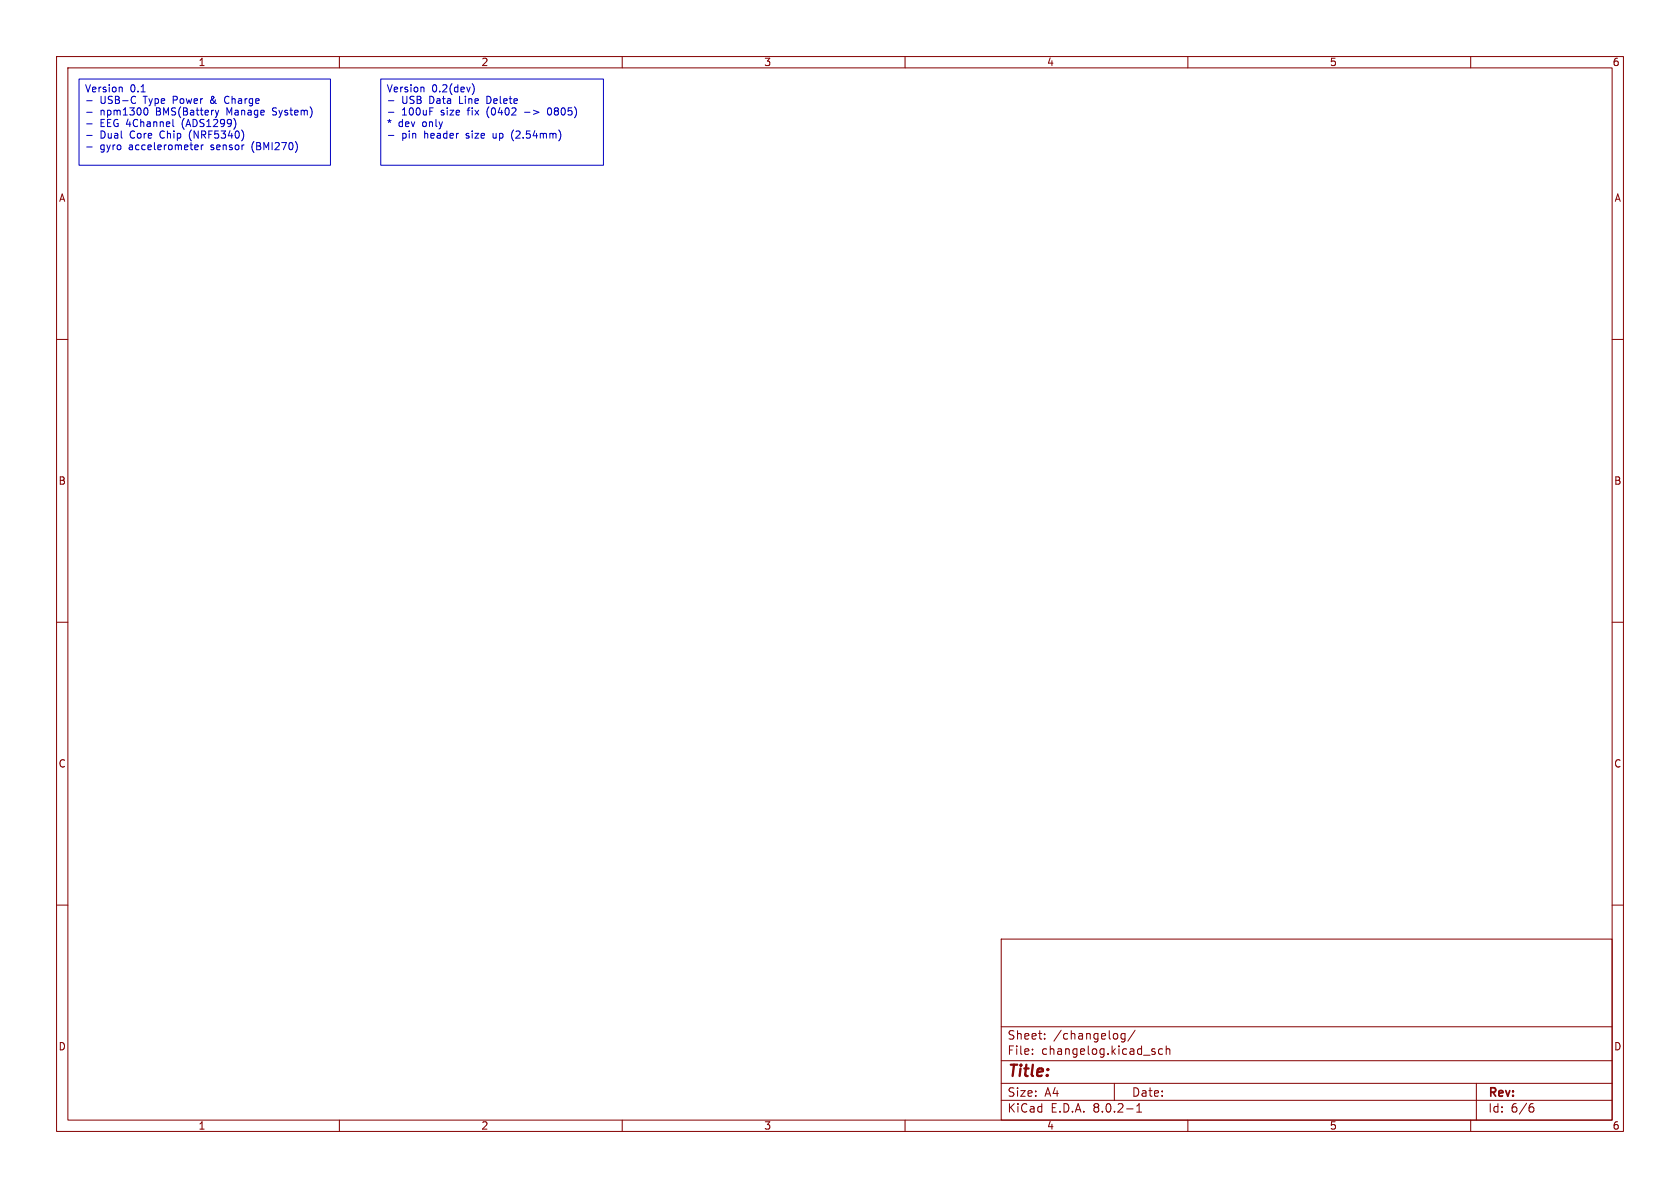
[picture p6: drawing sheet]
<svg xmlns="http://www.w3.org/2000/svg" width="297mm" height="210mm" viewBox="0 0 297 210" stroke-linecap="round" stroke-linejoin="round" font-family="sans-serif">
<g fill="none" stroke="#840000" stroke-width=".18">
<path d="M10 10h277v190h-277zM12 12h273v186h-273zM60 10v2M110 10v2M160 10v2M210 10v2M260 10v2M10 60h2M285 60h2M10 110h2M285 110h2M10 160h2"/>
<path d="M285 160h2M177 166h108v32h-108zM60 198v2M110 198v2M160 198v2M177 194.5h108M177 191.5h108M177 187.5h108M177 181.5h108M182.5 186.3v.1M182.5 185.5v.1M184.7 183.6v.1"/>
<path d="M184.7 182.8v.1M197 191.5v3M198.9 182.7v1.2l-.3 .3-.4-.1M198.9 182.8l-.4-.1-.3 .3v.4l.1 .2h.6M199.2 196h1.1M200.7 182.1l-1.3 2M201 196.6h.8M201 195.5l.4-.4v1.5M204.2 186v.3M205.5 185.5l-.4-.1-.3 .3v.4l.2 .2h.5M206.2 185.5l.2-.1 .3 .1 .1 .9M206.2 184.9v1.5"/>
<path d="M210 198v2M260 198v2M261 191.5v6.5M270.6 195.7h.3l.3 .3-.1 .5-.5 .1M271 195.1l-.4 .1"/>
</g>
<g fill="none" stroke="#0000c2" stroke-width=".18">
<path d="M14 14h44.4v15.2h-44.4zM15.3 17.8h1M15.3 19.9h1M21.3 15.4l.3 .2v.6M24 18.2l-.4 .1M26.2 19.5l-.2 .7-.2 .1-.3-.1M38.1 19.5l.3 .8M38.7 19.5l-.3 .8M39.9 17.1l-.2 .5 .2 .6M67.3 14h39.4v15.2h-39.4zM68.7 17.8h.9M68.7 19.9h.9"/>
<path d="M74.6 15.4l.4 .2v.6M83.5 14.8a1.46 1.46 0 0 1 0 1.9M92.7 19.9h1M97.2 19.1a.68 .68 0 0 0-.4 .6 .68 .68 0 0 0 .4 .6M15.3 23.9h1M15.3 21.9h1M15.3 26h1M30.6 21.1v1.1l.1 .2M35 26.4l-.4 .1M35 25.8v.1l-.6 .1M35.6 25.6v.9M35.6 25.7v.2"/>
<path d="M38.4 20.3l-.2 .3M41.6 21.5v.8M68.7 23.9h.9M90.6 23.3l-.2 .5 .2 .7M99.1 23.5v.9"/>
</g>
<text font-size="2.8" fill="#840000" x="178" y="190.9">Title:</text>
<g font-size="2.1" fill="#840000">
<text x="178" y="184">Sheet:</text>
<text x="186.2" y="184">/changelog/</text>
<text x="178" y="186.7">File:</text>
<text x="184.1" y="186.7">changelog.kicad_sch</text>
<text x="178" y="196.9">KiCad</text>
<text x="178" y="194.1">Size:</text>
<text x="184.7" y="194.1">A4</text>
<text x="185.7" y="196.9">E.D.A.</text>
<text x="193.3" y="196.9">8.0.2-1</text>
<text x="200" y="194.1">Date:</text>
<text x="263" y="194.3">Rev:</text>
<text x="263" y="196.9">Id:</text>
<text x="267.1" y="196.9">6/6</text>
</g>
<g font-size="1.8" fill="#840000">
<text x="35" y="11.9">1</text>
<text x="85" y="11.9">2</text>
<text x="135" y="11.9">3</text>
<text x="185" y="11.9">4</text>
<text x="235" y="11.9">5</text>
<text x="285" y="11.9">6</text>
<text x="10.3" y="35.9">A</text>
<text x="285.3" y="35.9">A</text>
<text x="10.3" y="85.9">B</text>
<text x="285.3" y="85.9">B</text>
<text x="10.3" y="135.9">C</text>
<text x="285.3" y="135.9">C</text>
<text x="10.3" y="185.9">D</text>
<text x="285.3" y="185.9">D</text>
<text x="35" y="199.9">1</text>
<text x="85" y="199.9">2</text>
<text x="135" y="199.9">3</text>
<text x="185" y="199.9">4</text>
<text x="235" y="199.9">5</text>
<text x="285" y="199.9">6</text>
</g>
<g font-size="1.8" fill="#0000c2">
<text x="14.9" y="16.6">Version</text>
<text x="23" y="16.6">0.1</text>
<text x="68.3" y="16.6">Version</text>
<text x="76.3" y="16.6">0.2(dev)</text>
<text x="17.7" y="18.7">USB-C</text>
<text x="17.7" y="20.7">npm1300</text>
<text x="17.7" y="22.8">EEG 4Channel</text>
<text x="25.5" y="18.7">Type</text>
<text x="27.7" y="20.7">BMS(Battery</text>
<text x="30.8" y="18.7">Power</text>
<text x="32.4" y="22.8">(ADS1299)</text>
<text x="37.6" y="18.7">&amp;</text>
<text x="40.3" y="20.7">Manage</text>
<text x="40.4" y="18.7">Charge</text>
<text x="48.6" y="20.7">System)</text>
<text x="68.3" y="22.8">*</text>
<text x="70.4" y="22.8">dev</text>
<text x="71" y="18.7">USB</text>
<text x="71" y="20.7">100uF</text>
<text x="74.8" y="22.8">only</text>
<text x="76" y="18.7">Data</text>
<text x="78" y="20.7">size</text>
<text x="81.5" y="18.7">Line</text>
<text x="83" y="20.7">fix</text>
<text x="86.5" y="18.7">Delete</text>
<text x="86.5" y="20.7">(0402</text>
<text x="93.3" y="20.7">-&gt;</text>
<text x="97.7" y="20.7">0805)</text>
<text x="17.7" y="24.8">Dual</text>
<text x="17.7" y="26.9">gyro</text>
<text x="22.9" y="26.9">accelerometer</text>
<text x="23.1" y="24.8">Core</text>
<text x="28.5" y="24.8">Chip</text>
<text x="33.9" y="24.8">(NRF5340)</text>
<text x="37.5" y="26.9">sensor</text>
<text x="44.9" y="26.9">(BMI270)</text>
<text x="71" y="24.8">pin</text>
<text x="75.1" y="24.8">header</text>
<text x="82.7" y="24.8">size</text>
<text x="87.6" y="24.8">up</text>
<text x="91" y="24.8">(2.54mm)</text>
</g>
</svg>
